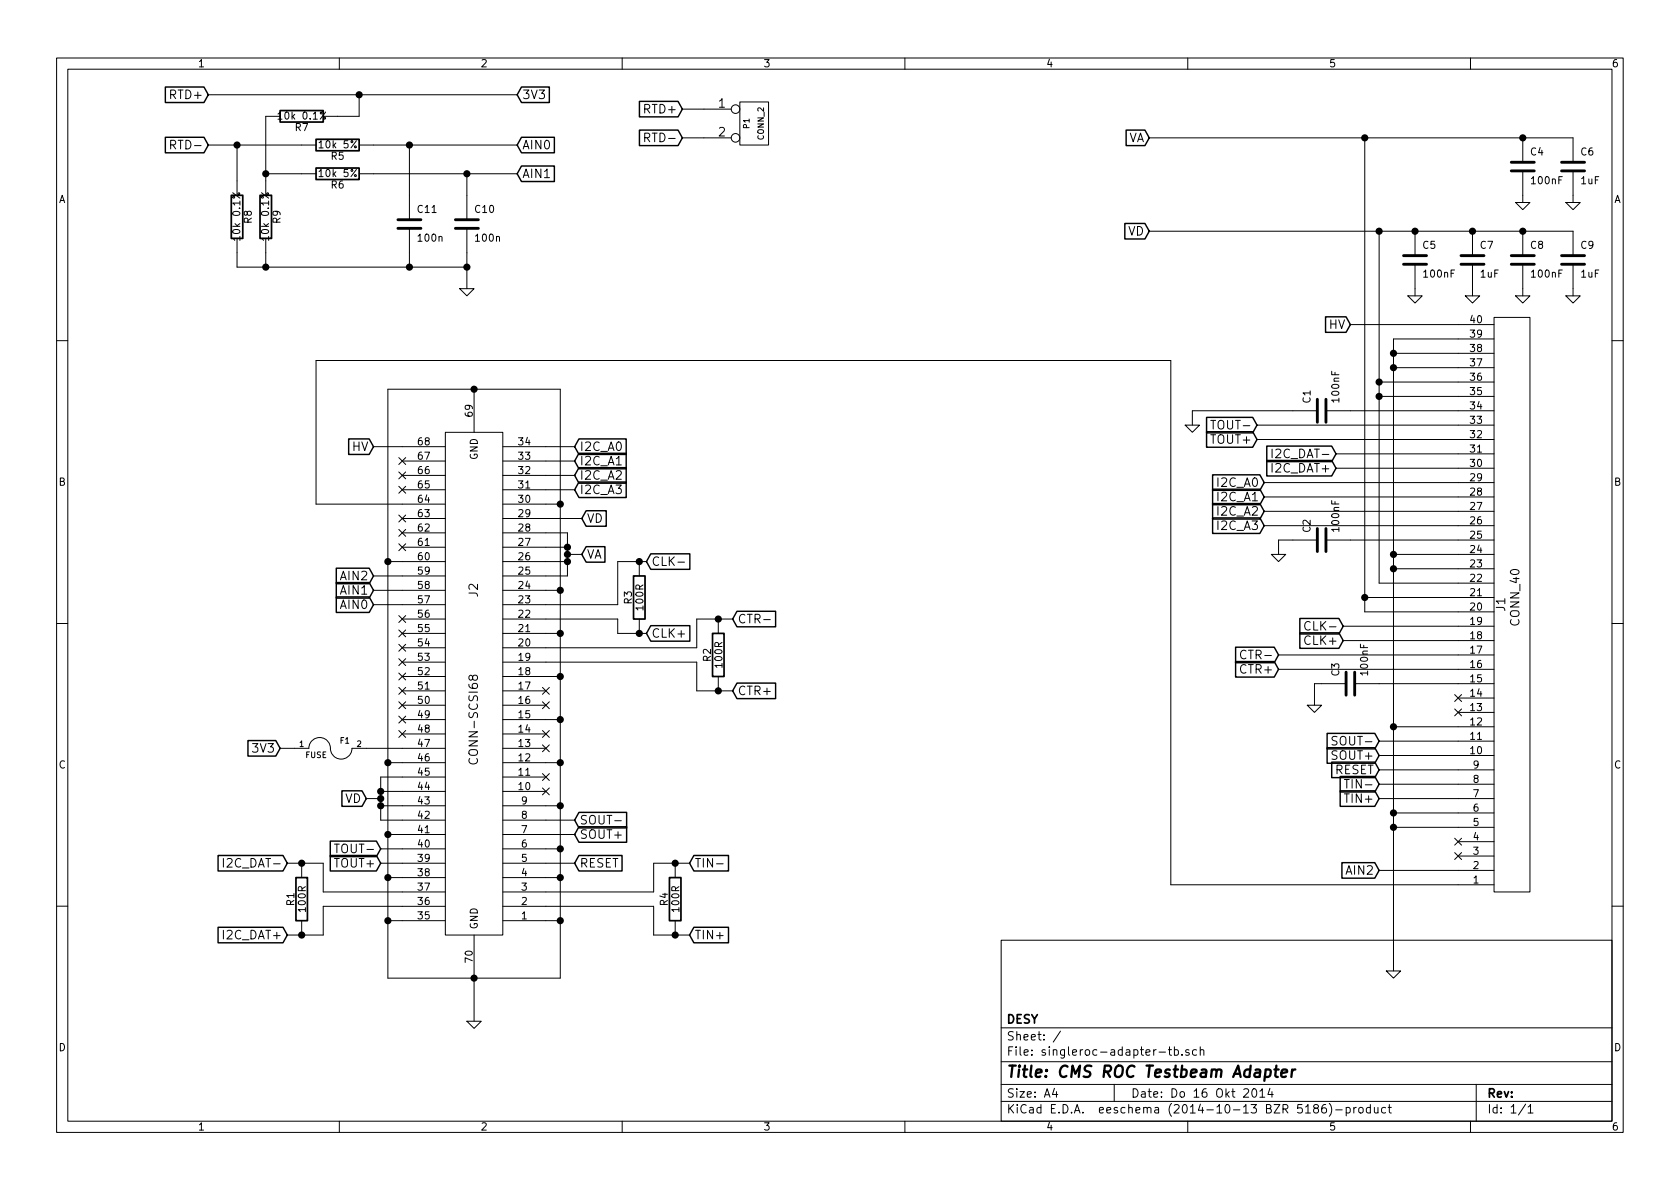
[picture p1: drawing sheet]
EESchema Schematic File Version 2
LIBS:power
LIBS:device
LIBS:transistors
LIBS:conn
LIBS:linear
LIBS:regul
LIBS:74xx
LIBS:cmos4000
LIBS:adc-dac
LIBS:memory
LIBS:xilinx
LIBS:special
LIBS:microcontrollers
LIBS:dsp
LIBS:microchip
LIBS:analog_switches
LIBS:motorola
LIBS:texas
LIBS:intel
LIBS:audio
LIBS:interface
LIBS:digital-audio
LIBS:philips
LIBS:display
LIBS:cypress
LIBS:siliconi
LIBS:opto
LIBS:atmel
LIBS:contrib
LIBS:valves
LIBS:conn-scsi68
LIBS:CableAdapter-cache
LIBS:conn_40
LIBS:singleroc-adapter-tb-cache
EELAYER 25 0
EELAYER END
$Descr A4 11693 8268
encoding utf-8
Sheet 1 1
Title "CMS ROC Testbeam Adapter"
Date "Do 16 Okt 2014"
Rev ""
Comp "DESY"
Comment1 ""
Comment2 ""
Comment3 ""
Comment4 ""
$EndDescr
Text GLabel 9600 6050 0    60   Input ~ 0
AIN2
$Comp
L R R4
U 1 1
P 4700 6250
F 0 "R4" V 4780 6250 50  0000 C CNN
F 1 "100R" V 4700 6250 50  0000 C CNN
F 2 "" H 4700 6250 60  0001 C CNN
F 3 "" H 4700 6250 60  0001 C CNN
	1    4700 6250
	-1   0    0    1   
$EndComp
$Comp
L C C3
U 1 1
P 9400 4750
F 0 "C3" H 9450 4850 50  0000 L CNN
F 1 "100nF" H 9450 4650 50  0000 L CNN
F 2 "" H 9400 4750 60  0001 C CNN
F 3 "" H 9400 4750 60  0001 C CNN
	1    9400 4750
	0    -1   -1   0   
$EndComp
NoConn ~ 10150 5950
NoConn ~ 10150 5850
NoConn ~ 10150 4950
NoConn ~ 10150 4850
$Comp
L R R2
U 1 1
P 5000 4550
F 0 "R2" V 5080 4550 50  0000 C CNN
F 1 "100R" V 5000 4550 50  0000 C CNN
F 2 "" H 5000 4550 60  0001 C CNN
F 3 "" H 5000 4550 60  0001 C CNN
	1    5000 4550
	-1   0    0    1   
$EndComp
$Comp
L R R3
U 1 1
P 4450 4150
F 0 "R3" V 4530 4150 50  0000 C CNN
F 1 "100R" V 4450 4150 50  0000 C CNN
F 2 "" H 4450 4150 60  0001 C CNN
F 3 "" H 4450 4150 60  0001 C CNN
	1    4450 4150
	-1   0    0    1   
$EndComp
Text GLabel 2600 4100 0    60   Input ~ 0
AIN1
Text GLabel 3600 1200 2    60   Input ~ 0
AIN1
$Comp
L C C2
U 1 1
P 9200 3750
F 0 "C2" H 9250 3850 50  0000 L CNN
F 1 "100nF" H 9250 3650 50  0000 L CNN
F 2 "" H 9200 3750 60  0001 C CNN
F 3 "" H 9200 3750 60  0001 C CNN
	1    9200 3750
	0    -1   -1   0   
$EndComp
$Comp
L R R1
U 1 1
P 2100 6250
F 0 "R1" V 2180 6250 50  0000 C CNN
F 1 "100R" V 2100 6250 50  0000 C CNN
F 2 "" H 2100 6250 60  0001 C CNN
F 3 "" H 2100 6250 60  0001 C CNN
	1    2100 6250
	-1   0    0    1   
$EndComp
Text GLabel 3600 1000 2    60   Input ~ 0
AIN0
Text GLabel 2600 4200 0    60   Input ~ 0
AIN0
$Comp
L C C1
U 1 1
P 9200 2850
F 0 "C1" H 9250 2950 50  0000 L CNN
F 1 "100nF" H 9250 2750 50  0000 L CNN
F 2 "" H 9200 2850 60  0001 C CNN
F 3 "" H 9200 2850 60  0001 C CNN
	1    9200 2850
	0    -1   -1   0   
$EndComp
$Comp
L C C6
U 1 1
P 10950 1150
F 0 "C6" H 11000 1250 50  0000 L CNN
F 1 "1uF" H 11000 1050 50  0000 L CNN
F 2 "" H 10950 1150 60  0001 C CNN
F 3 "" H 10950 1150 60  0001 C CNN
	1    10950 1150
	1    0    0    -1  
$EndComp
$Comp
L C C4
U 1 1
P 10600 1150
F 0 "C4" H 10650 1250 50  0000 L CNN
F 1 "100nF" H 10650 1050 50  0000 L CNN
F 2 "" H 10600 1150 60  0001 C CNN
F 3 "" H 10600 1150 60  0001 C CNN
	1    10600 1150
	1    0    0    -1  
$EndComp
$Comp
L C C9
U 1 1
P 10950 1800
F 0 "C9" H 11000 1900 50  0000 L CNN
F 1 "1uF" H 11000 1700 50  0000 L CNN
F 2 "" H 10950 1800 60  0001 C CNN
F 3 "" H 10950 1800 60  0001 C CNN
	1    10950 1800
	1    0    0    -1  
$EndComp
$Comp
L C C8
U 1 1
P 10600 1800
F 0 "C8" H 10650 1900 50  0000 L CNN
F 1 "100nF" H 10650 1700 50  0000 L CNN
F 2 "" H 10600 1800 60  0001 C CNN
F 3 "" H 10600 1800 60  0001 C CNN
	1    10600 1800
	1    0    0    -1  
$EndComp
$Comp
L C C7
U 1 1
P 10250 1800
F 0 "C7" H 10300 1900 50  0000 L CNN
F 1 "1uF" H 10300 1700 50  0000 L CNN
F 2 "" H 10250 1800 60  0001 C CNN
F 3 "" H 10250 1800 60  0001 C CNN
	1    10250 1800
	1    0    0    -1  
$EndComp
$Comp
L C C5
U 1 1
P 9850 1800
F 0 "C5" H 9900 1900 50  0000 L CNN
F 1 "100nF" H 9900 1700 50  0000 L CNN
F 2 "" H 9850 1800 60  0001 C CNN
F 3 "" H 9850 1800 60  0001 C CNN
	1    9850 1800
	1    0    0    -1  
$EndComp
Text GLabel 8000 1600 0    60   Input ~ 0
VD
Text GLabel 8000 950  0    60   Input ~ 0
VA
$Comp
L C C10
U 1 1
P 3250 1550
F 0 "C10" H 3300 1650 50  0000 L CNN
F 1 "100n" H 3300 1450 50  0000 L CNN
F 2 "" H 3250 1550 60  0001 C CNN
F 3 "" H 3250 1550 60  0001 C CNN
	1    3250 1550
	1    0    0    -1  
$EndComp
$Comp
L C C11
U 1 1
P 2850 1550
F 0 "C11" H 2900 1650 50  0000 L CNN
F 1 "100n" H 2900 1450 50  0000 L CNN
F 2 "" H 2850 1550 60  0001 C CNN
F 3 "" H 2850 1550 60  0001 C CNN
	1    2850 1550
	1    0    0    -1  
$EndComp
$Comp
L R R5
U 1 1
P 2350 1000
F 0 "R5" V 2430 1000 50  0000 C CNN
F 1 "10k 5%" V 2350 1000 50  0000 C CNN
F 2 "" H 2350 1000 60  0001 C CNN
F 3 "" H 2350 1000 60  0001 C CNN
	1    2350 1000
	0    1    1    0   
$EndComp
$Comp
L R R6
U 1 1
P 2350 1200
F 0 "R6" V 2430 1200 50  0000 C CNN
F 1 "10k 5%" V 2350 1200 50  0000 C CNN
F 2 "" H 2350 1200 60  0001 C CNN
F 3 "" H 2350 1200 60  0001 C CNN
	1    2350 1200
	0    1    1    0   
$EndComp
Text GLabel 1450 650  0    60   Input ~ 0
RTD+
Text GLabel 1450 1000 0    60   Input ~ 0
RTD-
$Comp
L R R7
U 1 1
P 2100 800
F 0 "R7" V 2180 800 50  0000 C CNN
F 1 "10k 0.1%" V 2100 800 50  0000 C CNN
F 2 "" H 2100 800 60  0001 C CNN
F 3 "" H 2100 800 60  0001 C CNN
	1    2100 800 
	0    1    1    0   
$EndComp
$Comp
L R R8
U 1 1
P 1650 1500
F 0 "R8" V 1730 1500 50  0000 C CNN
F 1 "10k 0.1%" V 1650 1500 50  0000 C CNN
F 2 "" H 1650 1500 60  0001 C CNN
F 3 "" H 1650 1500 60  0001 C CNN
	1    1650 1500
	1    0    0    -1  
$EndComp
$Comp
L R R9
U 1 1
P 1850 1500
F 0 "R9" V 1930 1500 50  0000 C CNN
F 1 "10k 0.1%" V 1850 1500 50  0000 C CNN
F 2 "" H 1850 1500 60  0001 C CNN
F 3 "" H 1850 1500 60  0001 C CNN
	1    1850 1500
	1    0    0    -1  
$EndComp
Text GLabel 1950 5200 0    60   Input ~ 0
3V3
$Comp
L FUSE F1
U 1 1
P 2300 5200
F 0 "F1" H 2400 5250 40  0000 C CNN
F 1 "FUSE" H 2200 5150 40  0000 C CNN
F 2 "~" H 2300 5200 60  0000 C CNN
F 3 "~" H 2300 5200 60  0000 C CNN
	1    2300 5200
	1    0    0    -1  
$EndComp
Text GLabel 3600 650  2    60   Input ~ 0
3V3
Text GLabel 4050 3850 2    60   Input ~ 0
VA
Text GLabel 4050 3600 2    60   Input ~ 0
VD
$Comp
L CONN-SCSI68 J2
U 1 1
P 3300 4750
F 0 "J2" V 3300 5400 60  0000 C CNN
F 1 "CONN-SCSI68" V 3300 4500 60  0000 C CNN
F 2 "" H 3300 4750 60  0001 C CNN
F 3 "" H 3300 4750 60  0001 C CNN
	1    3300 4750
	1    0    0    -1  
$EndComp
$Comp
L GND #PWR01
U 1 1
P 3300 7100
F 0 "#PWR01" H 3300 7100 30  0001 C CNN
F 1 "GND" H 3300 7030 30  0001 C CNN
F 2 "" H 3300 7100 60  0000 C CNN
F 3 "" H 3300 7100 60  0000 C CNN
	1    3300 7100
	1    0    0    -1  
$EndComp
Text GLabel 4800 6500 2    60   Input ~ 0
TIN+
Text GLabel 9600 5550 0    60   Input ~ 0
TIN+
Text GLabel 9600 5450 0    60   Input ~ 0
TIN-
Text GLabel 4800 6000 2    60   Input ~ 0
TIN-
Text GLabel 9600 5350 0    60   Input ~ 0
RESET
Text GLabel 4000 6000 2    60   Input ~ 0
RESET
Text GLabel 4000 5800 2    60   Input ~ 0
SOUT+
Text GLabel 9600 5250 0    60   Input ~ 0
SOUT+
Text GLabel 9600 5150 0    60   Input ~ 0
SOUT-
Text GLabel 4000 5700 2    60   Input ~ 0
SOUT-
NoConn ~ 3800 5500
NoConn ~ 3800 5400
NoConn ~ 3800 5200
NoConn ~ 3800 5100
NoConn ~ 3800 4900
NoConn ~ 3800 4800
Text GLabel 8900 4650 0    60   Input ~ 0
CTR+
Text GLabel 8900 4550 0    60   Input ~ 0
CTR-
Text GLabel 5100 4800 2    60   Input ~ 0
CTR+
Text GLabel 5100 4300 2    60   Input ~ 0
CTR-
Text GLabel 9350 4450 0    60   Input ~ 0
CLK+
Text GLabel 9350 4350 0    60   Input ~ 0
CLK-
Text GLabel 4500 4400 2    60   Input ~ 0
CLK+
Text GLabel 4500 3900 2    60   Input ~ 0
CLK-
Text GLabel 8800 3650 0    60   Input ~ 0
I2C_A3
Text GLabel 8800 3550 0    60   Input ~ 0
I2C_A2
Text GLabel 8800 3450 0    60   Input ~ 0
I2C_A1
Text GLabel 8800 3350 0    60   Input ~ 0
I2C_A0
Text GLabel 4000 3400 2    60   Input ~ 0
I2C_A3
Text GLabel 4000 3300 2    60   Input ~ 0
I2C_A2
Text GLabel 4000 3200 2    60   Input ~ 0
I2C_A1
Text GLabel 4000 3100 2    60   Input ~ 0
I2C_A0
Text GLabel 9300 3250 0    60   Input ~ 0
I2C_DAT+
Text GLabel 9300 3150 0    60   Input ~ 0
I2C_DAT-
Text GLabel 2000 6500 0    60   Input ~ 0
I2C_DAT+
Text GLabel 2000 6000 0    60   Input ~ 0
I2C_DAT-
Text GLabel 8750 3050 0    60   Input ~ 0
TOUT+
Text GLabel 8750 2950 0    60   Input ~ 0
TOUT-
Text GLabel 2650 6000 0    60   Input ~ 0
TOUT+
Text GLabel 2650 5900 0    60   Input ~ 0
TOUT-
Text GLabel 2550 5550 0    60   Input ~ 0
VD
NoConn ~ 2800 4900
NoConn ~ 2800 4800
NoConn ~ 2800 4700
Text GLabel 2600 4000 0    60   Input ~ 0
AIN2
NoConn ~ 2800 3800
NoConn ~ 2800 3700
NoConn ~ 2800 3600
NoConn ~ 2800 3300
NoConn ~ 2800 3400
NoConn ~ 2800 3200
Text GLabel 2600 3100 0    60   Input ~ 0
HV
Text GLabel 9400 2250 0    60   Input ~ 0
HV
NoConn ~ 2800 4600
NoConn ~ 2800 4500
NoConn ~ 2800 4400
NoConn ~ 2800 4300
NoConn ~ 2800 5100
NoConn ~ 2800 5000
$Comp
L GND #PWR02
U 1 1
P 9700 6750
F 0 "#PWR02" H 9700 6750 30  0001 C CNN
F 1 "GND" H 9700 6680 30  0001 C CNN
F 2 "" H 9700 6750 60  0000 C CNN
F 3 "" H 9700 6750 60  0000 C CNN
	1    9700 6750
	1    0    0    -1  
$EndComp
$Comp
L GND #PWR03
U 1 1
P 8300 2950
F 0 "#PWR03" H 8300 2950 30  0001 C CNN
F 1 "GND" H 8300 2880 30  0001 C CNN
F 2 "" H 8300 2950 60  0000 C CNN
F 3 "" H 8300 2950 60  0000 C CNN
	1    8300 2950
	1    0    0    -1  
$EndComp
$Comp
L GND #PWR04
U 1 1
P 9850 2050
F 0 "#PWR04" H 9850 2050 30  0001 C CNN
F 1 "GND" H 9850 1980 30  0001 C CNN
F 2 "" H 9850 2050 60  0000 C CNN
F 3 "" H 9850 2050 60  0000 C CNN
	1    9850 2050
	1    0    0    -1  
$EndComp
$Comp
L GND #PWR05
U 1 1
P 3250 2000
F 0 "#PWR05" H 3250 2000 30  0001 C CNN
F 1 "GND" H 3250 1930 30  0001 C CNN
F 2 "" H 3250 2000 60  0000 C CNN
F 3 "" H 3250 2000 60  0000 C CNN
	1    3250 2000
	1    0    0    -1  
$EndComp
$Comp
L GND #PWR06
U 1 1
P 10600 1400
F 0 "#PWR06" H 10600 1400 30  0001 C CNN
F 1 "GND" H 10600 1330 30  0001 C CNN
F 2 "" H 10600 1400 60  0000 C CNN
F 3 "" H 10600 1400 60  0000 C CNN
	1    10600 1400
	1    0    0    -1  
$EndComp
$Comp
L GND #PWR07
U 1 1
P 10950 1400
F 0 "#PWR07" H 10950 1400 30  0001 C CNN
F 1 "GND" H 10950 1330 30  0001 C CNN
F 2 "" H 10950 1400 60  0000 C CNN
F 3 "" H 10950 1400 60  0000 C CNN
	1    10950 1400
	1    0    0    -1  
$EndComp
$Comp
L GND #PWR08
U 1 1
P 8900 3850
F 0 "#PWR08" H 8900 3850 30  0001 C CNN
F 1 "GND" H 8900 3780 30  0001 C CNN
F 2 "" H 8900 3850 60  0000 C CNN
F 3 "" H 8900 3850 60  0000 C CNN
	1    8900 3850
	1    0    0    -1  
$EndComp
$Comp
L GND #PWR09
U 1 1
P 9150 4900
F 0 "#PWR09" H 9150 4900 30  0001 C CNN
F 1 "GND" H 9150 4830 30  0001 C CNN
F 2 "" H 9150 4900 60  0000 C CNN
F 3 "" H 9150 4900 60  0000 C CNN
	1    9150 4900
	1    0    0    -1  
$EndComp
$Comp
L GND #PWR010
U 1 1
P 10600 2050
F 0 "#PWR010" H 10600 2050 30  0001 C CNN
F 1 "GND" H 10600 1980 30  0001 C CNN
F 2 "" H 10600 2050 60  0000 C CNN
F 3 "" H 10600 2050 60  0000 C CNN
	1    10600 2050
	1    0    0    -1  
$EndComp
$Comp
L GND #PWR011
U 1 1
P 10950 2050
F 0 "#PWR011" H 10950 2050 30  0001 C CNN
F 1 "GND" H 10950 1980 30  0001 C CNN
F 2 "" H 10950 2050 60  0000 C CNN
F 3 "" H 10950 2050 60  0000 C CNN
	1    10950 2050
	1    0    0    -1  
$EndComp
$Comp
L GND #PWR012
U 1 1
P 10250 2050
F 0 "#PWR012" H 10250 2050 30  0001 C CNN
F 1 "GND" H 10250 1980 30  0001 C CNN
F 2 "" H 10250 2050 60  0000 C CNN
F 3 "" H 10250 2050 60  0000 C CNN
	1    10250 2050
	1    0    0    -1  
$EndComp
Text GLabel 4750 750  0    60   Input ~ 0
RTD+
Text GLabel 4750 950  0    60   Input ~ 0
RTD-
$Comp
L CONN_2 P1
U 1 1
P 5250 850
F 0 "P1" V 5200 850 40  0000 C CNN
F 1 "CONN_2" V 5300 850 40  0000 C CNN
F 2 "" H 5250 850 60  0000 C CNN
F 3 "" H 5250 850 60  0000 C CNN
	1    5250 850 
	1    0    0    -1  
$EndComp
$Comp
L CONN_40 J1
U 1 1
P 10500 4200
F 0 "J1" V 10451 4200 60  0000 C CNN
F 1 "CONN_40" V 10550 4250 60  0000 C CNN
F 2 "" H 10500 4200 60  0000 C CNN
F 3 "" H 10500 4200 60  0000 C CNN
	1    10500 4200
	1    0    0    -1  
$EndComp
Connection ~ 9500 4150
Wire Wire Line
	9500 4150 10150 4150
Connection ~ 9600 1600
Connection ~ 9600 2650
Wire Wire Line
	9600 2650 10150 2650
Connection ~ 9700 5650
Wire Wire Line
	9700 5650 10150 5650
Connection ~ 9700 3950
Wire Wire Line
	9700 3950 10150 3950
Connection ~ 9700 2550
Wire Wire Line
	9700 2550 10150 2550
Wire Wire Line
	9700 2350 9700 6750
Wire Wire Line
	9700 2350 10150 2350
Wire Wire Line
	9700 2450 10150 2450
Connection ~ 9700 2450
Wire Wire Line
	9700 3850 10150 3850
Connection ~ 9700 3850
Wire Wire Line
	9700 5050 10150 5050
Connection ~ 9700 5050
Wire Wire Line
	9700 5750 10150 5750
Connection ~ 9700 5750
Wire Wire Line
	9600 1600 9600 4050
Wire Wire Line
	9600 4050 10150 4050
Wire Wire Line
	9600 2750 10150 2750
Connection ~ 9600 2750
Connection ~ 9500 950 
Wire Wire Line
	9500 950  9500 4250
Wire Wire Line
	9500 4250 10150 4250
Wire Wire Line
	9000 3750 8900 3750
Wire Wire Line
	8900 3750 8900 3850
Wire Wire Line
	2600 1000 3600 1000
Wire Wire Line
	2600 1200 3600 1200
Wire Wire Line
	2850 1350 2850 1000
Connection ~ 2850 1000
Wire Wire Line
	3250 1350 3250 1200
Connection ~ 3250 1200
Wire Wire Line
	2850 1850 2850 1750
Wire Wire Line
	1650 1850 3250 1850
Wire Wire Line
	3250 1750 3250 2000
Connection ~ 3250 1850
Wire Wire Line
	1450 1000 2100 1000
Wire Wire Line
	1650 1250 1650 1000
Connection ~ 1650 1000
Wire Wire Line
	1850 800  1850 1250
Wire Wire Line
	1850 1200 2100 1200
Connection ~ 1850 1200
Wire Wire Line
	1850 1750 1850 1850
Connection ~ 2850 1850
Wire Wire Line
	1650 1750 1650 1850
Connection ~ 1850 1850
Wire Wire Line
	1450 650  3600 650 
Wire Wire Line
	2350 800  2500 800 
Wire Wire Line
	2500 800  2500 650 
Connection ~ 2500 650 
Wire Wire Line
	8000 1600 10950 1600
Connection ~ 9850 1600
Connection ~ 10250 1600
Connection ~ 10600 1600
Wire Wire Line
	8000 950  10950 950 
Connection ~ 10600 950 
Wire Wire Line
	9600 6050 10150 6050
Wire Wire Line
	9600 4750 10150 4750
Wire Wire Line
	9200 4750 9150 4750
Wire Wire Line
	9150 4750 9150 4900
Wire Wire Line
	9400 3750 10150 3750
Wire Wire Line
	9300 3250 10150 3250
Wire Wire Line
	9400 2850 10150 2850
Wire Wire Line
	3300 6800 3300 7100
Wire Wire Line
	2700 2700 2700 6800
Wire Wire Line
	2700 6800 3900 6800
Wire Wire Line
	3900 6800 3900 2700
Connection ~ 3300 6800
Wire Wire Line
	3900 2700 2700 2700
Connection ~ 3300 2700
Wire Wire Line
	3800 6400 3900 6400
Connection ~ 3900 6400
Wire Wire Line
	3800 6300 4550 6300
Wire Wire Line
	9600 5550 10150 5550
Wire Wire Line
	9600 5450 10150 5450
Wire Wire Line
	4550 6300 4550 6500
Wire Wire Line
	4550 6500 4800 6500
Connection ~ 4700 6500
Wire Wire Line
	3800 6200 4550 6200
Wire Wire Line
	4550 6200 4550 6000
Wire Wire Line
	4550 6000 4800 6000
Connection ~ 4700 6000
Wire Wire Line
	3800 6100 3900 6100
Connection ~ 3900 6100
Wire Wire Line
	9600 5350 10150 5350
Wire Wire Line
	3800 6000 4000 6000
Wire Wire Line
	3800 5900 3900 5900
Connection ~ 3900 5900
Wire Wire Line
	4000 5800 3800 5800
Wire Wire Line
	9600 5250 10150 5250
Wire Wire Line
	9600 5150 10150 5150
Wire Wire Line
	4000 5700 3800 5700
Wire Wire Line
	3800 5600 3900 5600
Connection ~ 3900 5600
Wire Wire Line
	3800 5000 3900 5000
Connection ~ 3900 5000
Wire Wire Line
	3800 5300 3900 5300
Connection ~ 3900 5300
Wire Wire Line
	3800 4700 3900 4700
Connection ~ 3900 4700
Wire Wire Line
	8900 4650 10150 4650
Wire Wire Line
	8900 4550 10150 4550
Wire Wire Line
	3800 4600 4850 4600
Wire Wire Line
	4850 4600 4850 4800
Wire Wire Line
	4850 4800 5100 4800
Connection ~ 5000 4800
Wire Wire Line
	3800 4500 4850 4500
Wire Wire Line
	4850 4500 4850 4300
Wire Wire Line
	4850 4300 5100 4300
Connection ~ 5000 4300
Wire Wire Line
	3800 4400 3900 4400
Connection ~ 3900 4400
Wire Wire Line
	9350 4350 10150 4350
Wire Wire Line
	9350 4450 10150 4450
Wire Wire Line
	3800 4300 4300 4300
Wire Wire Line
	4300 4300 4300 4400
Wire Wire Line
	4300 4400 4500 4400
Connection ~ 4450 4400
Wire Wire Line
	3800 4200 4300 4200
Wire Wire Line
	4300 4200 4300 3900
Wire Wire Line
	4300 3900 4500 3900
Connection ~ 4450 3900
Wire Wire Line
	3800 4100 3900 4100
Connection ~ 3900 4100
Wire Wire Line
	3950 3900 3800 3900
Wire Wire Line
	3800 3800 3950 3800
Connection ~ 3950 3900
Wire Wire Line
	3800 3700 3950 3700
Connection ~ 3950 3800
Wire Wire Line
	3950 3700 3950 4000
Wire Wire Line
	3950 4000 3800 4000
Wire Wire Line
	3950 3850 4050 3850
Connection ~ 3950 3850
Wire Wire Line
	3800 3600 4050 3600
Wire Wire Line
	3800 3500 3900 3500
Connection ~ 3900 3500
Wire Wire Line
	8800 3650 10150 3650
Wire Wire Line
	8800 3550 10150 3550
Wire Wire Line
	8800 3450 10150 3450
Wire Wire Line
	8800 3350 10150 3350
Wire Wire Line
	4000 3400 3800 3400
Wire Wire Line
	4000 3300 3800 3300
Wire Wire Line
	4000 3200 3800 3200
Wire Wire Line
	4000 3100 3800 3100
Wire Wire Line
	2800 6400 2700 6400
Connection ~ 2700 6400
Wire Wire Line
	9300 3150 10150 3150
Wire Wire Line
	2000 6500 2250 6500
Wire Wire Line
	2250 6500 2250 6300
Wire Wire Line
	2250 6300 2800 6300
Connection ~ 2100 6500
Wire Wire Line
	2000 6000 2250 6000
Wire Wire Line
	2250 6000 2250 6200
Wire Wire Line
	2250 6200 2800 6200
Connection ~ 2100 6000
Wire Wire Line
	2700 6100 2800 6100
Connection ~ 2700 6100
Wire Wire Line
	8750 3050 10150 3050
Wire Wire Line
	8750 2950 10150 2950
Wire Wire Line
	8300 2850 9000 2850
Wire Wire Line
	8300 2850 8300 2950
Wire Wire Line
	2650 6000 2800 6000
Wire Wire Line
	2650 5900 2800 5900
Wire Wire Line
	2800 5800 2700 5800
Connection ~ 2700 5800
Wire Wire Line
	2800 5700 2650 5700
Wire Wire Line
	2800 5400 2650 5400
Wire Wire Line
	2650 5400 2650 5700
Wire Wire Line
	2800 5600 2650 5600
Connection ~ 2650 5600
Wire Wire Line
	2800 5500 2650 5500
Connection ~ 2650 5500
Wire Wire Line
	2550 5550 2650 5550
Connection ~ 2650 5550
Wire Wire Line
	2800 5300 2700 5300
Connection ~ 2700 5300
Wire Wire Line
	2800 3900 2700 3900
Connection ~ 2700 3900
Wire Wire Line
	2800 4000 2600 4000
Wire Wire Line
	2600 4100 2800 4100
Wire Wire Line
	2800 4200 2600 4200
Wire Wire Line
	2600 3100 2800 3100
Wire Wire Line
	9400 2250 10150 2250
Wire Wire Line
	1950 5200 2050 5200
Wire Wire Line
	2550 5200 2800 5200
Wire Wire Line
	2800 3500 2200 3500
Wire Wire Line
	2200 3500 2200 2500
Wire Wire Line
	2200 2500 8150 2500
Wire Wire Line
	8150 2500 8150 6150
Wire Wire Line
	8150 6150 10150 6150
Wire Wire Line
	9850 2000 9850 2050
Wire Wire Line
	10950 1350 10950 1400
Wire Wire Line
	10600 1350 10600 1400
Wire Wire Line
	10600 2000 10600 2050
Wire Wire Line
	10950 2000 10950 2050
Wire Wire Line
	10250 2000 10250 2050
Wire Wire Line
	4750 750  4900 750 
Wire Wire Line
	4750 950  4900 950 
$EndSCHEMATC
